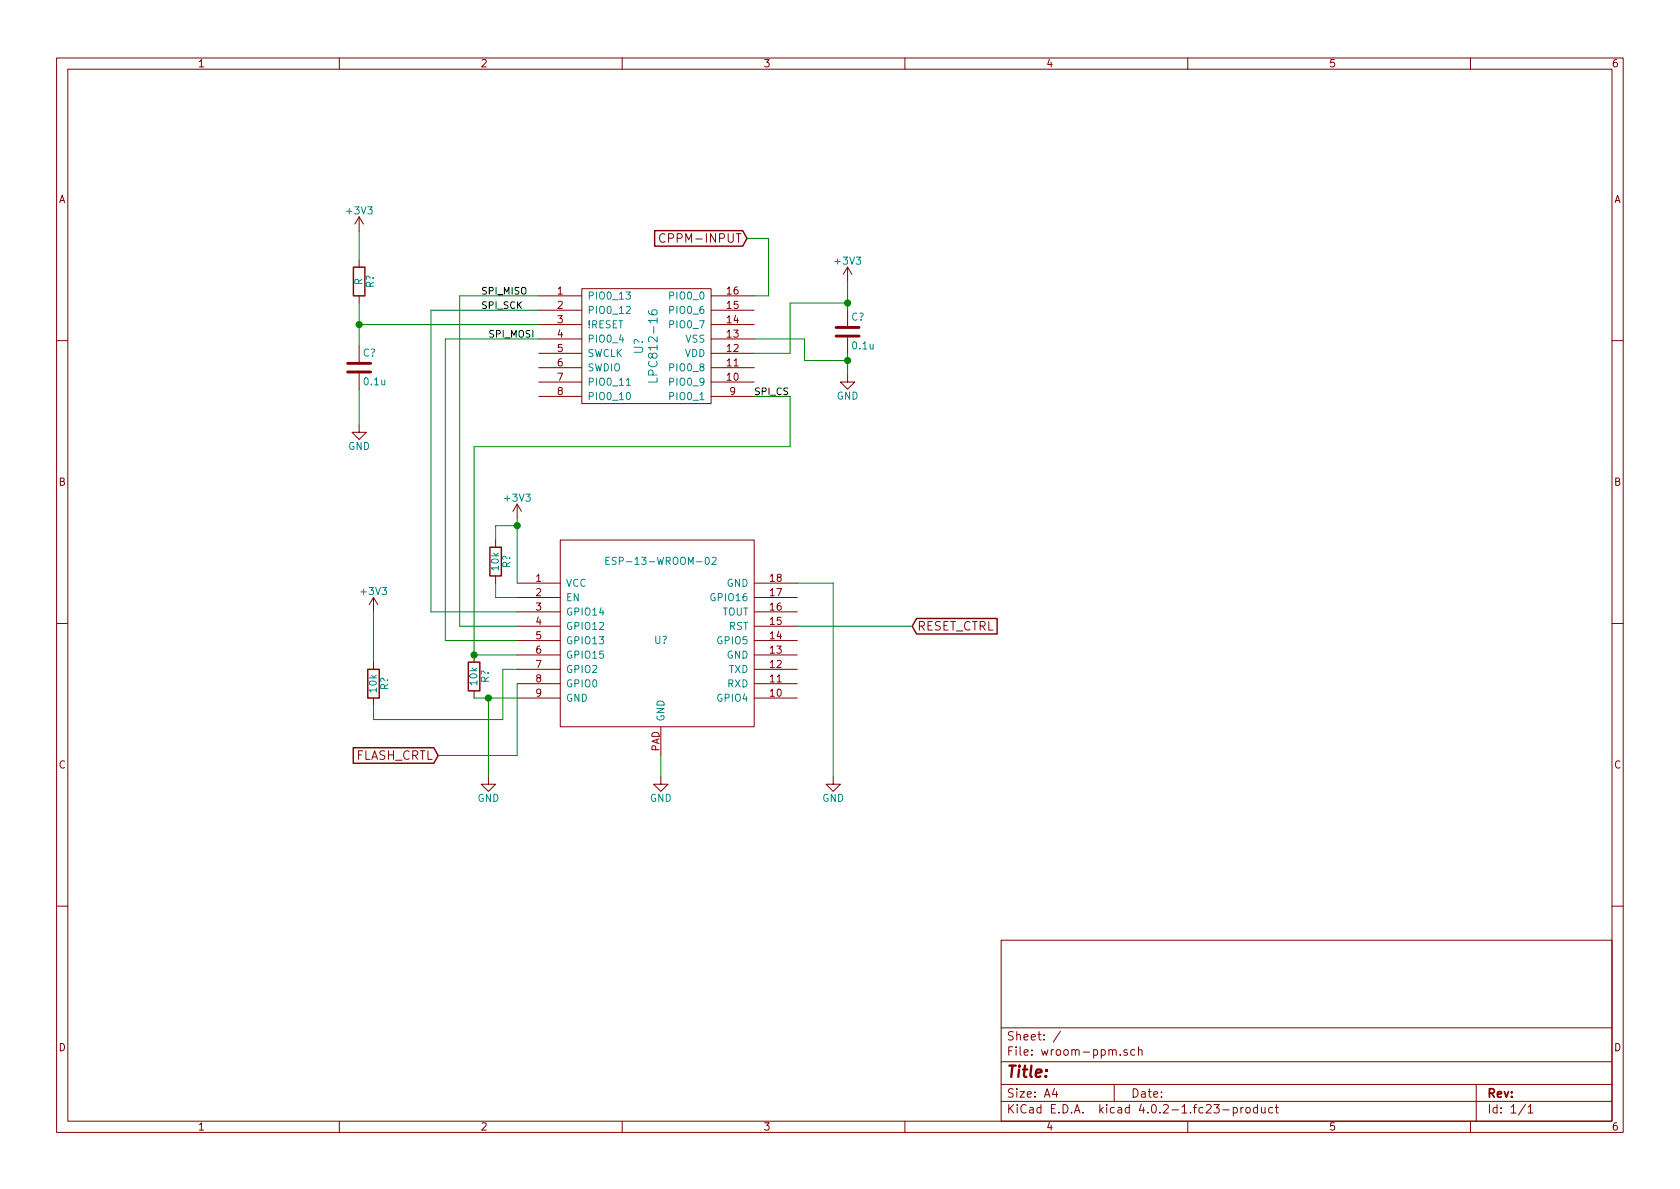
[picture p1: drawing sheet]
<svg xmlns="http://www.w3.org/2000/svg" width="297mm" height="210mm" viewBox="0 0 297 210" stroke-linecap="round" stroke-linejoin="round" font-family="sans-serif">
<g fill="none" stroke="#840000" stroke-width=".18">
<path d="M10 10.3h277v189.9h-277zM12 12.2h273v186.1h-273zM60 10.3v1.9M110 10.3v1.9M160 10.3v1.9M210 10.3v1.9M260 10.3v1.9M63.5 38.3v2.6M63.5 38.3l-.8 1.3M63.5 38.3l.8 1.3M63.5 46v1.2M63.5 52.3v1.3"/>
<path d="M95.2 52.3h7.7M95.2 54.9h7.7M95.2 57.4h7.7M95.2 59.9h7.7M102.9 51h22.8v20.4h-22.8zM117.6 41.5a.62 .62 0 0 0-.8 0 .62 .62 0 0 0-.2 .7 .58 .58 0 0 0 .3 .6 .58 .58 0 0 0 .7-.1M125.7 52.3h7.6M125.7 54.9h7.6M125.7 57.4h7.6M125.7 59.9h7.6M149.9 47.2l-.8 1.3M149.9 47.2v2.6"/>
<path d="M149.9 54.9v2.8M149.9 59.7v2.8M149.9 47.2l.7 1.3M10 60.2h2M63.5 75.2v1.2h1.3l-1.3 1.3-1.3-1.3h1.3M63.5 61.2v2.8M63.5 66v2.8M95.2 62.5h7.7M95.2 65h7.7M95.2 67.6h7.7M95.2 70.1h7.7M125.7 62.5h7.6"/>
<path d="M125.7 65h7.6M125.7 67.6h7.6M125.7 70.1h7.6M149.9 66.3v1.3h1.2l-1.2 1.2-1.3-1.2h1.3M285 60.2h2M87.6 95.5v1.3M91.4 89.1l-.7 1.3M91.4 89.1v2.6M91.4 89.1l.8 1.3M99.1 95.5h34.2v33h-34.2zM10 110.3h2M66 105.7v2.5"/>
<path d="M66 117.1v1.3M66 105.7l-.7 1.2M66 105.7l.8 1.2M83.8 115.8v1.3M87.6 101.8v1.3M91.4 103.1h7.7M91.4 105.7h7.7M91.4 108.2h7.7M91.4 110.7h7.7M91.4 113.3h7.7M91.4 115.8h7.7M91.4 118.4h7.7"/>
<path d="M133.3 103.1h7.7M133.3 105.7h7.7M133.3 108.2h7.7M133.3 110.7h7.7M133.3 113.3h7.7M133.3 115.8h7.7M133.3 118.4h7.7M285 110.3h2M66 123.4v1.3M83.8 122.2v1.2M86.4 137.4v1.3h1.2l-1.2 1.2-1.3-1.2h1.3M91.4 120.9h7.7"/>
<path d="M91.4 123.4h7.7M116.8 137.4v1.3h1.3l-1.3 1.2-1.2-1.2h1.2M116.8 128.6v5M133.3 120.9h7.7M133.3 123.4h7.7M147.3 137.4v1.3h1.3l-1.3 1.2-1.3-1.2h1.3M10 160.2h2M177 166.3h108v32h-108zM285 160.2h2M60 198.3v1.9M110 198.3v1.9M160 198.3v1.9"/>
<path d="M177 194.8h108M177 191.8h108M177 187.8h108M177 181.8h108M186.4 192.5l-.3 1h.9M186.8 193v1M187.5 182.3l-1.3 2M197 191.8v3M198.1 186.5v.1M199.3 185.7a.37 .37 0 0 0-.6 .1l.1 .2 .5 .2 .1 .1-.3 .3-.4-.1M200.6 185.7l-.4-.1-.3 .3 .1 .6 .2 .1 .4-.1M201.3 185.7l.2-.1 .4 .1v.9"/>
<path d="M201.3 185.1v1.5M210 198.3v1.9M216.2 196.3h1.1M218.1 195.9l.4-.1 .3 .3-.2 .6h-.5M218.1 195.8v1.5M219.4 195.8v1M219.8 195.8l-.4 .3M220.3 196l.2-.2 .5 .2 .1 .5-.2 .2-.4 .1-.2-.1zM222.3 195.9l-.4-.1-.3 .3 .1 .6 .2 .1 .4-.1M222.3 195.3v1.5M223 195.8l.1 .9 .4 .1 .2-.1M223.7 195.8v1"/>
<path d="M225 195.9l-.4-.1-.3 .3 .1 .6 .2 .1 .4-.1M225.5 195.8h.5M225.7 195.3v1.3l.3 .2M260 198.3v1.9M261 191.8v6.5M269.7 195.2l-1.2 2M270.2 195.8l.4-.5v1.5M270.2 196.8h.8"/>
</g>
<path d="M110.7 51.6h.8l-.5 .5 .4 .1v.6l-.2 .1-.5-.1M110.7 54.3l.5-.1 .2 .1 .1 .2-.8 .9h.8M114.7 54.9a.62 .62 0 0 0 .6 .8l.7-.1a.48 .48 0 0 0-.1-.8l-.5 .1a.48 .48 0 0 0 .1 .8M110.7 68.1h.8M110.8 69.5l.2-.1a.67 .67 0 0 1 .5 .6 .67 .67 0 0 1-.5 .7l-.2-.1-.1-.4zM116.2 66.8v.8h-1.5M107.1 99.1h.5M107.7 98.5h-.6v1.3h.6M125.9 98.6l.5-.1 .2 .1v.3l-.8 .9h.8" fill="none" stroke="#008484" stroke-width=".18"/>
<g fill="none" stroke="#008400" stroke-width=".18">
<path d="M63.5 40.9v5.1M63.5 53.6v7.6M63.5 57.4h31.7M95.2 54.9h-19v53.3h15.2M95.2 59.9h-16.5v53.4h12.7M95.2 52.3h-13.9v58.4h10.1M132.1 42.2h3.8v10.1h-2.6M133.3 59.9h8.9v3.8h7.7M149.9 53.6h-10.2v8.9h-6.4M149.9 49.8v5.1M63.5 68.8v6.4M133.3 70.1h6.4v8.9h-55.9v36.8h7.6"/>
<path d="M149.9 62.5v3.8M91.4 91.7v11.4M91.4 93h-3.8v2.5M66 108.2v8.9M87.6 103.1v2.6h3.8M91.4 118.4h-2.5v8.8h-22.9v-2.5M141 110.7h20.3M141 103.1h6.3v34.3M83.8 123.4h7.6M86.4 123.4v14M91.4 120.9v12.7h-13.9M116.8 133.6v3.8"/>
</g>
<path d="M62.5 47.2h2v5.1h-2zM115.7 40.8h15.6l.8 1.4-.8 1.3h-15.6zM86.6 96.8h2v5h-2zM65 118.4h2.1v5h-2.1zM82.8 117.1h2v5.1h-2zM162.1 109.4h14.2v2.7h-14.2l-.8-1.4zM62.5 132.2h14.2l.8 1.4-.8 1.4h-14.2z" fill="none" stroke="#840000" stroke-width=".25"/>
<path d="M147.8 59.4h4.1M147.8 57.9h4.1M61.5 65.8h4M61.5 64.3h4" fill="none" stroke="#840000" stroke-width=".51"/>
<g fill="#008400" stroke="#008400" stroke-width=".25">
<circle cx="63.5" cy="57.4" r=".51"/>
<circle cx="149.9" cy="63.7" r=".51"/>
<circle cx="149.9" cy="53.6" r=".51"/>
<circle cx="91.4" cy="93" r=".51"/>
<circle cx="83.8" cy="115.8" r=".51"/>
<circle cx="86.4" cy="123.4" r=".51"/>
</g>
<text font-size="2.8" fill="#840000" x="178" y="190.5">Title:</text>
<g font-size="2.1" fill="#840000">
<text x="118" y="42.9">CPPM-INPUT</text>
<text x="162.2" y="111.5">RESET_CTRL</text>
<text x="62.6" y="134.4">FLASH_CRTL</text>
<text x="178" y="184">Sheet: /</text>
<text x="178" y="186.7">File: wroom-ppm.sch</text>
<text x="178" y="196.9">KiCad E.D.A. kicad 4.0.2-1.fc23-product</text>
<text x="178" y="194.1">Size: A4</text>
<text x="200" y="194.1">Date:</text>
<text x="263" y="194.1">Rev:</text>
<text x="263" y="196.9">Id: 1/1</text>
</g>
<g font-size="2.1" fill="#008484">
<text x="113.7" y="62.6" transform="rotate(-90 113.7 62.6)">U?</text>
<text x="116.3" y="66.6" transform="rotate(-90 116.3 66.6)">LPC812-16</text>
</g>
<g font-size="1.8" fill="#840000">
<text x="35" y="11.9">1</text>
<text x="85" y="11.9">2</text>
<text x="135" y="11.9">3</text>
<text x="185" y="11.9">4</text>
<text x="235" y="11.9">5</text>
<text x="285" y="11.9">6</text>
<text x="10.4" y="35.9">A</text>
<text x="285.4" y="35.9">A</text>
<text x="98.6" y="52.1">1</text>
<text x="128.6" y="52.1">16</text>
<text x="98.6" y="54.6">2</text>
<text x="98.6" y="57.1">3</text>
<text x="98.6" y="59.7">4</text>
<text x="128.6" y="59.7">13</text>
<text x="128.6" y="57.1">14</text>
<text x="128.6" y="54.6">15</text>
<text x="98.6" y="62.2">5</text>
<text x="98.6" y="64.8">6</text>
<text x="128.6" y="64.8">11</text>
<text x="128.6" y="62.2">12</text>
<text x="98.6" y="67.3">7</text>
<text x="98.6" y="69.8">8</text>
<text x="128.6" y="67.3">10</text>
<text x="129.1" y="69.8">9</text>
<text x="10.4" y="85.9">B</text>
<text x="285.4" y="85.9">B</text>
<text x="94.8" y="102.9">1</text>
<text x="94.8" y="105.4">2</text>
<text x="94.8" y="107.9">3</text>
<text x="136.2" y="107.9">16</text>
<text x="136.2" y="105.4">17</text>
<text x="136.2" y="102.9">18</text>
<text x="94.8" y="110.5">4</text>
<text x="94.8" y="113">5</text>
<text x="136.2" y="113">14</text>
<text x="136.2" y="110.5">15</text>
<text x="94.8" y="115.6">6</text>
<text x="94.8" y="118.1">7</text>
<text x="136.2" y="118.1">12</text>
<text x="136.2" y="115.6">13</text>
<text x="94.8" y="120.6">8</text>
<text x="94.8" y="123.2">9</text>
<text x="136.2" y="123.2">10</text>
<text x="136.2" y="120.6">11</text>
<text x="10.4" y="135.9">C</text>
<text x="116.6" y="132.9" transform="rotate(-90 116.6 132.9)">PAD</text>
<text x="285.4" y="135.9">C</text>
<text x="10.4" y="185.9">D</text>
<text x="285.4" y="185.9">D</text>
<text x="35" y="199.9">1</text>
<text x="85" y="199.9">2</text>
<text x="135" y="199.9">3</text>
<text x="185" y="199.9">4</text>
<text x="235" y="199.9">5</text>
<text x="285" y="199.9">6</text>
</g>
<g font-size="1.8" fill="#008484">
<text x="61.4" y="37.9">+3V3</text>
<text x="147.8" y="46.8">+3V3</text>
<text x="64.1" y="50.4" transform="rotate(-90 64.1 50.4)">R</text>
<text x="66.1" y="50.9" transform="rotate(-90 66.1 50.9)">R?</text>
<text x="103.9" y="53">PIO0_13</text>
<text x="118.7" y="53">PIO0_0</text>
<text x="103.9" y="55.5">PIO0_12</text>
<text x="103.9" y="58">!RESET</text>
<text x="118.7" y="58">PIO0_7</text>
<text x="118.7" y="55.5">PIO0_6</text>
<text x="150.5" y="56.7">C?</text>
<text x="64.1" y="63">C?</text>
<text x="103.9" y="60.6">PIO0_4</text>
<text x="103.9" y="63.1">SWCLK</text>
<text x="103.9" y="65.7">SWDIO</text>
<text x="118.7" y="65.7">PIO0_8</text>
<text x="121" y="63.1">VDD</text>
<text x="121.2" y="60.6">VSS</text>
<text x="150.8" y="61.8">0.1u</text>
<text x="64.5" y="68.1">0.1u</text>
<text x="103.9" y="68.2">PIO0_11</text>
<text x="103.9" y="70.7">PIO0_10</text>
<text x="118.7" y="70.7">PIO0_1</text>
<text x="118.7" y="68.2">PIO0_9</text>
<text x="147.9" y="70.7">GND</text>
<text x="61.5" y="79.5">GND</text>
<text x="89.4" y="88.7">+3V3</text>
<text x="88.2" y="100.8" transform="rotate(-90 88.2 100.8)">10k</text>
<text x="90.2" y="100.5" transform="rotate(-90 90.2 100.5)">R?</text>
<text x="108.6" y="99.9">ESP-13-WROOM-02</text>
<text x="64" y="105.2">+3V3</text>
<text x="100.1" y="103.8">VCC</text>
<text x="100.1" y="106.3">EN</text>
<text x="125.9" y="106.3">GPIO16</text>
<text x="128.4" y="103.8">GND</text>
<text x="100.1" y="108.8">GPIO14</text>
<text x="100.1" y="111.4">GPIO12</text>
<text x="100.1" y="113.9">GPIO13</text>
<text x="115.7" y="113.8">U?</text>
<text x="126.9" y="113.9">GPIO5</text>
<text x="127.5" y="108.8">TOUT</text>
<text x="128.8" y="111.4">RST</text>
<text x="100.1" y="116.5">GPIO15</text>
<text x="100.1" y="119">GPIO2</text>
<text x="128.4" y="116.5">GND</text>
<text x="128.8" y="119">TXD</text>
<text x="66.6" y="122.4" transform="rotate(-90 66.6 122.4)">10k</text>
<text x="68.6" y="122" transform="rotate(-90 68.6 122)">R?</text>
<text x="84.4" y="121.1" transform="rotate(-90 84.4 121.1)">10k</text>
<text x="86.4" y="120.8" transform="rotate(-90 86.4 120.8)">R?</text>
<text x="100.1" y="121.5">GPIO0</text>
<text x="100.1" y="124.1">GND</text>
<text x="126.9" y="124.1">GPIO4</text>
<text x="128.6" y="121.5">RXD</text>
<text x="117.5" y="127.6" transform="rotate(-90 117.5 127.6)">GND</text>
<text x="84.4" y="141.8">GND</text>
<text x="114.9" y="141.8">GND</text>
<text x="145.4" y="141.8">GND</text>
</g>
<g font-size="1.7">
<text x="85.1" y="52.1">SPI_MISO</text>
<text x="85.1" y="54.6">SPI_SCK</text>
<text x="86.4" y="59.7">SPI_MOSI</text>
<text x="133.3" y="69.8">SPI_CS</text>
</g>
</svg>
